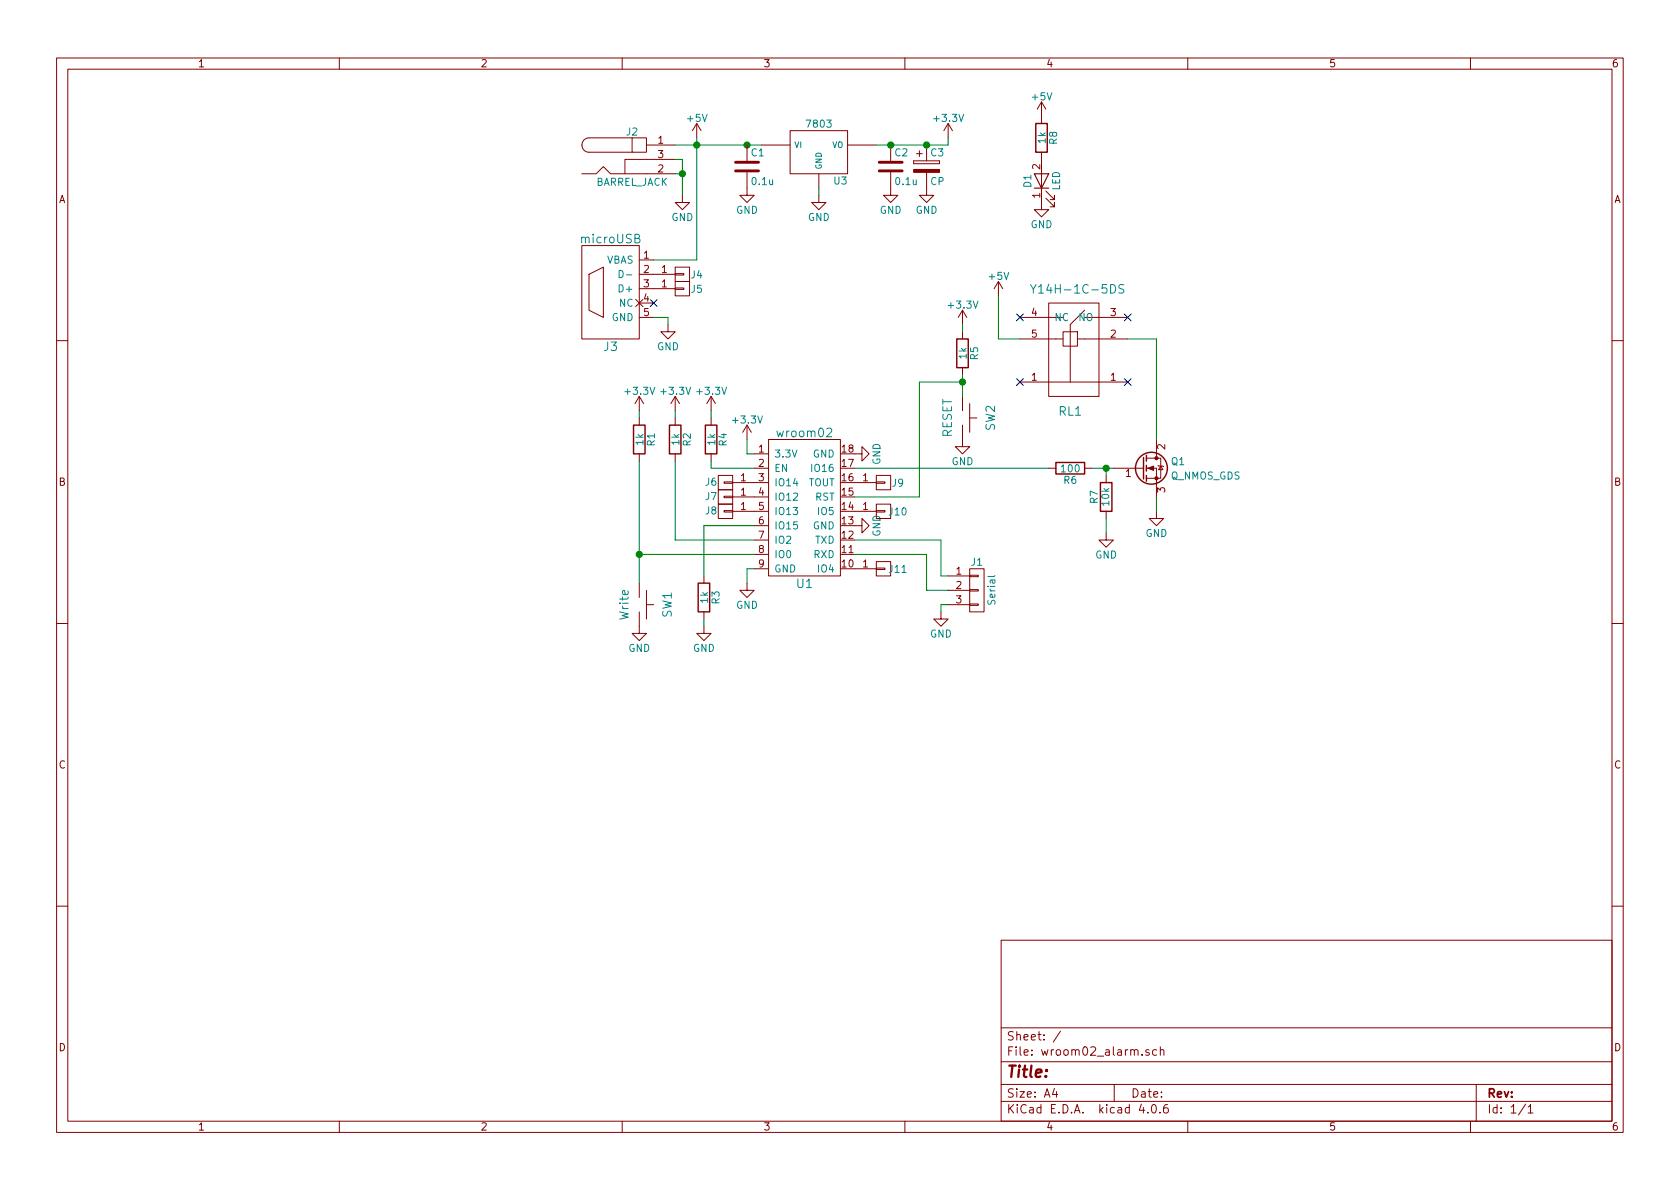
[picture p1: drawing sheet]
EESchema Schematic File Version 2
LIBS:power
LIBS:device
LIBS:transistors
LIBS:conn
LIBS:linear
LIBS:regul
LIBS:74xx
LIBS:cmos4000
LIBS:adc-dac
LIBS:memory
LIBS:xilinx
LIBS:microcontrollers
LIBS:dsp
LIBS:microchip
LIBS:analog_switches
LIBS:motorola
LIBS:texas
LIBS:intel
LIBS:audio
LIBS:interface
LIBS:digital-audio
LIBS:philips
LIBS:display
LIBS:cypress
LIBS:siliconi
LIBS:opto
LIBS:atmel
LIBS:contrib
LIBS:valves
LIBS:wroom02
LIBS:relay
LIBS:wroom02_alarm-cache
EELAYER 25 0
EELAYER END
$Descr A4 11693 8268
encoding utf-8
Sheet 1 1
Title ""
Date ""
Rev ""
Comp ""
Comment1 ""
Comment2 ""
Comment3 ""
Comment4 ""
$EndDescr
$Comp
L wroom02 U1
U 1 1
P 5600 3550
F 0 "U1" H 5600 3050 60  0000 C CNN
F 1 "wroom02" H 5600 4100 60  0000 C CNN
F 2 "" H 5600 3600 60  0001 C CNN
F 3 "" H 5600 3600 60  0001 C CNN
	1    5600 3550
	1    0    0    -1  
$EndComp
$Comp
L +3.3V #PWR10
U 1 1
P 5200 3050
F 0 "#PWR10" H 5200 2900 50  0001 C CNN
F 1 "+3.3V" H 5200 3190 50  0000 C CNN
F 2 "" H 5200 3050 50  0001 C CNN
F 3 "" H 5200 3050 50  0001 C CNN
	1    5200 3050
	1    0    0    -1  
$EndComp
$Comp
L GND #PWR11
U 1 1
P 5200 4050
F 0 "#PWR11" H 5200 3800 50  0001 C CNN
F 1 "GND" H 5200 3900 50  0000 C CNN
F 2 "" H 5200 4050 50  0001 C CNN
F 3 "" H 5200 4050 50  0001 C CNN
	1    5200 4050
	1    0    0    -1  
$EndComp
$Comp
L GND #PWR14
U 1 1
P 5950 3650
F 0 "#PWR14" H 5950 3400 50  0001 C CNN
F 1 "GND" H 5950 3500 50  0000 C CNN
F 2 "" H 5950 3650 50  0001 C CNN
F 3 "" H 5950 3650 50  0001 C CNN
	1    5950 3650
	0    -1   -1   0   
$EndComp
$Comp
L GND #PWR13
U 1 1
P 5950 3150
F 0 "#PWR13" H 5950 2900 50  0001 C CNN
F 1 "GND" H 5950 3000 50  0000 C CNN
F 2 "" H 5950 3150 50  0001 C CNN
F 3 "" H 5950 3150 50  0001 C CNN
	1    5950 3150
	0    -1   -1   0   
$EndComp
$Comp
L R R4
U 1 1
P 4950 3050
F 0 "R4" V 5030 3050 50  0000 C CNN
F 1 "1k" V 4950 3050 50  0000 C CNN
F 2 "" V 4880 3050 50  0001 C CNN
F 3 "" H 4950 3050 50  0001 C CNN
	1    4950 3050
	1    0    0    -1  
$EndComp
$Comp
L R R5
U 1 1
P 6700 2450
F 0 "R5" V 6780 2450 50  0000 C CNN
F 1 "1k" V 6700 2450 50  0000 C CNN
F 2 "" V 6630 2450 50  0001 C CNN
F 3 "" H 6700 2450 50  0001 C CNN
	1    6700 2450
	1    0    0    -1  
$EndComp
$Comp
L +3.3V #PWR8
U 1 1
P 4950 2850
F 0 "#PWR8" H 4950 2700 50  0001 C CNN
F 1 "+3.3V" H 4950 2990 50  0000 C CNN
F 2 "" H 4950 2850 50  0001 C CNN
F 3 "" H 4950 2850 50  0001 C CNN
	1    4950 2850
	1    0    0    -1  
$EndComp
$Comp
L +3.3V #PWR19
U 1 1
P 6700 2250
F 0 "#PWR19" H 6700 2100 50  0001 C CNN
F 1 "+3.3V" H 6700 2390 50  0000 C CNN
F 2 "" H 6700 2250 50  0001 C CNN
F 3 "" H 6700 2250 50  0001 C CNN
	1    6700 2250
	1    0    0    -1  
$EndComp
$Comp
L R R3
U 1 1
P 4900 4150
F 0 "R3" V 4980 4150 50  0000 C CNN
F 1 "1k" V 4900 4150 50  0000 C CNN
F 2 "" V 4830 4150 50  0001 C CNN
F 3 "" H 4900 4150 50  0001 C CNN
	1    4900 4150
	1    0    0    -1  
$EndComp
$Comp
L R R2
U 1 1
P 4700 3050
F 0 "R2" V 4780 3050 50  0000 C CNN
F 1 "1k" V 4700 3050 50  0000 C CNN
F 2 "" V 4630 3050 50  0001 C CNN
F 3 "" H 4700 3050 50  0001 C CNN
	1    4700 3050
	1    0    0    -1  
$EndComp
$Comp
L R R1
U 1 1
P 4450 3050
F 0 "R1" V 4530 3050 50  0000 C CNN
F 1 "1k" V 4450 3050 50  0000 C CNN
F 2 "" V 4380 3050 50  0001 C CNN
F 3 "" H 4450 3050 50  0001 C CNN
	1    4450 3050
	1    0    0    -1  
$EndComp
$Comp
L GND #PWR7
U 1 1
P 4900 4350
F 0 "#PWR7" H 4900 4100 50  0001 C CNN
F 1 "GND" H 4900 4200 50  0000 C CNN
F 2 "" H 4900 4350 50  0001 C CNN
F 3 "" H 4900 4350 50  0001 C CNN
	1    4900 4350
	1    0    0    -1  
$EndComp
$Comp
L +3.3V #PWR4
U 1 1
P 4700 2850
F 0 "#PWR4" H 4700 2700 50  0001 C CNN
F 1 "+3.3V" H 4700 2990 50  0000 C CNN
F 2 "" H 4700 2850 50  0001 C CNN
F 3 "" H 4700 2850 50  0001 C CNN
	1    4700 2850
	1    0    0    -1  
$EndComp
$Comp
L +3.3V #PWR1
U 1 1
P 4450 2850
F 0 "#PWR1" H 4450 2700 50  0001 C CNN
F 1 "+3.3V" H 4450 2990 50  0000 C CNN
F 2 "" H 4450 2850 50  0001 C CNN
F 3 "" H 4450 2850 50  0001 C CNN
	1    4450 2850
	1    0    0    -1  
$EndComp
$Comp
L CONN_01X03 J1
U 1 1
P 6800 4100
F 0 "J1" H 6800 4300 50  0000 C CNN
F 1 "Serial" V 6900 4100 50  0000 C CNN
F 2 "" H 6800 4100 50  0001 C CNN
F 3 "" H 6800 4100 50  0001 C CNN
	1    6800 4100
	1    0    0    -1  
$EndComp
$Comp
L GND #PWR17
U 1 1
P 6550 4250
F 0 "#PWR17" H 6550 4000 50  0001 C CNN
F 1 "GND" H 6550 4100 50  0000 C CNN
F 2 "" H 6550 4250 50  0001 C CNN
F 3 "" H 6550 4250 50  0001 C CNN
	1    6550 4250
	1    0    0    -1  
$EndComp
$Comp
L GND #PWR2
U 1 1
P 4450 4350
F 0 "#PWR2" H 4450 4100 50  0001 C CNN
F 1 "GND" H 4450 4200 50  0000 C CNN
F 2 "" H 4450 4350 50  0001 C CNN
F 3 "" H 4450 4350 50  0001 C CNN
	1    4450 4350
	1    0    0    -1  
$EndComp
$Comp
L GND #PWR20
U 1 1
P 6700 3050
F 0 "#PWR20" H 6700 2800 50  0001 C CNN
F 1 "GND" H 6700 2900 50  0000 C CNN
F 2 "" H 6700 3050 50  0001 C CNN
F 3 "" H 6700 3050 50  0001 C CNN
	1    6700 3050
	1    0    0    -1  
$EndComp
$Comp
L R R6
U 1 1
P 7450 3250
F 0 "R6" V 7530 3250 50  0000 C CNN
F 1 "100" V 7450 3250 50  0000 C CNN
F 2 "" V 7380 3250 50  0001 C CNN
F 3 "" H 7450 3250 50  0001 C CNN
	1    7450 3250
	0    1    1    0   
$EndComp
$Comp
L R R7
U 1 1
P 7700 3450
F 0 "R7" V 7780 3450 50  0000 C CNN
F 1 "10k" V 7700 3450 50  0000 C CNN
F 2 "" V 7630 3450 50  0001 C CNN
F 3 "" H 7700 3450 50  0001 C CNN
	1    7700 3450
	-1   0    0    1   
$EndComp
$Comp
L switch SW2
U 1 1
P 6700 2900
F 0 "SW2" H 6700 3100 60  0000 C CNN
F 1 "RESET" H 6700 2800 60  0000 C CNN
F 2 "" H 7100 2850 60  0001 C CNN
F 3 "" H 7100 2850 60  0001 C CNN
	1    6700 2900
	0    1    1    0   
$EndComp
$Comp
L switch SW1
U 1 1
P 4450 4200
F 0 "SW1" H 4450 4400 60  0000 C CNN
F 1 "Write" H 4450 4100 60  0000 C CNN
F 2 "" H 4850 4150 60  0001 C CNN
F 3 "" H 4850 4150 60  0001 C CNN
	1    4450 4200
	0    1    1    0   
$EndComp
$Comp
L GND #PWR24
U 1 1
P 7700 3700
F 0 "#PWR24" H 7700 3450 50  0001 C CNN
F 1 "GND" H 7700 3550 50  0000 C CNN
F 2 "" H 7700 3700 50  0001 C CNN
F 3 "" H 7700 3700 50  0001 C CNN
	1    7700 3700
	1    0    0    -1  
$EndComp
$Comp
L Q_NMOS_GDS Q1
U 1 1
P 7950 3250
F 0 "Q1" H 8150 3300 50  0000 L CNN
F 1 "Q_NMOS_GDS" H 8150 3200 50  0000 L CNN
F 2 "" H 8150 3350 50  0001 C CNN
F 3 "" H 7950 3250 50  0001 C CNN
	1    7950 3250
	1    0    0    -1  
$EndComp
$Comp
L GND #PWR25
U 1 1
P 8050 3550
F 0 "#PWR25" H 8050 3300 50  0001 C CNN
F 1 "GND" H 8050 3400 50  0000 C CNN
F 2 "" H 8050 3550 50  0001 C CNN
F 3 "" H 8050 3550 50  0001 C CNN
	1    8050 3550
	1    0    0    -1  
$EndComp
$Comp
L Y14H-1C-5DS RL1
U 1 1
P 7450 2400
F 0 "RL1" V 7900 2400 60  0000 C CNN
F 1 "Y14H-1C-5DS" V 7050 2450 60  0000 C CNN
F 2 "" H 7750 2600 60  0001 C CNN
F 3 "" H 7750 2600 60  0001 C CNN
	1    7450 2400
	0    1    1    0   
$EndComp
Wire Wire Line
	4950 3200 4950 3250
Wire Wire Line
	4950 3250 5250 3250
Wire Wire Line
	5200 3050 5200 3150
Wire Wire Line
	5200 3150 5250 3150
Wire Wire Line
	6400 2650 6700 2650
Wire Wire Line
	6700 2600 6700 2750
Connection ~ 6700 2650
Wire Wire Line
	6700 2250 6700 2300
Wire Wire Line
	4950 2900 4950 2850
Wire Wire Line
	4900 4000 4900 3650
Wire Wire Line
	4900 3650 5250 3650
Wire Wire Line
	5200 4050 5200 3950
Wire Wire Line
	5200 3950 5250 3950
Wire Wire Line
	4900 4300 4900 4350
Wire Wire Line
	4700 3200 4700 3750
Wire Wire Line
	4700 3750 5250 3750
Wire Wire Line
	5250 3850 4450 3850
Wire Wire Line
	4450 3200 4450 4050
Wire Wire Line
	4450 2850 4450 2900
Wire Wire Line
	4700 2900 4700 2850
Connection ~ 4450 3850
Wire Wire Line
	5950 3750 6550 3750
Wire Wire Line
	6550 3750 6550 4000
Wire Wire Line
	6550 4000 6600 4000
Wire Wire Line
	5950 3850 6450 3850
Wire Wire Line
	6450 3850 6450 4100
Wire Wire Line
	6450 4100 6600 4100
Wire Wire Line
	6550 4250 6550 4200
Wire Wire Line
	6550 4200 6600 4200
Wire Wire Line
	5950 3450 6400 3450
Wire Wire Line
	6400 3450 6400 2650
Wire Wire Line
	8050 3550 8050 3450
Wire Wire Line
	7700 3600 7700 3700
Wire Wire Line
	7600 3250 7750 3250
Wire Wire Line
	7700 3250 7700 3300
Connection ~ 7700 3250
Wire Wire Line
	5950 3250 7300 3250
Wire Wire Line
	7850 2350 8050 2350
Wire Wire Line
	8050 2350 8050 3050
$Comp
L +5V #PWR21
U 1 1
P 6950 2050
F 0 "#PWR21" H 6950 1900 50  0001 C CNN
F 1 "+5V" H 6950 2190 50  0000 C CNN
F 2 "" H 6950 2050 50  0001 C CNN
F 3 "" H 6950 2050 50  0001 C CNN
	1    6950 2050
	1    0    0    -1  
$EndComp
Wire Wire Line
	6950 2050 6950 2350
Wire Wire Line
	6950 2350 7100 2350
$Comp
L 7805 U3
U 1 1
P 5700 1050
F 0 "U3" H 5850 854 50  0000 C CNN
F 1 "7803" H 5700 1250 50  0000 C CNN
F 2 "" H 5700 1050 50  0001 C CNN
F 3 "" H 5700 1050 50  0001 C CNN
	1    5700 1050
	1    0    0    -1  
$EndComp
$Comp
L +5V #PWR6
U 1 1
P 4850 950
F 0 "#PWR6" H 4850 800 50  0001 C CNN
F 1 "+5V" H 4850 1090 50  0000 C CNN
F 2 "" H 4850 950 50  0001 C CNN
F 3 "" H 4850 950 50  0001 C CNN
	1    4850 950 
	1    0    0    -1  
$EndComp
$Comp
L +3.3V #PWR18
U 1 1
P 6600 950
F 0 "#PWR18" H 6600 800 50  0001 C CNN
F 1 "+3.3V" H 6600 1090 50  0000 C CNN
F 2 "" H 6600 950 50  0001 C CNN
F 3 "" H 6600 950 50  0001 C CNN
	1    6600 950 
	1    0    0    -1  
$EndComp
$Comp
L GND #PWR12
U 1 1
P 5700 1350
F 0 "#PWR12" H 5700 1100 50  0001 C CNN
F 1 "GND" H 5700 1200 50  0000 C CNN
F 2 "" H 5700 1350 50  0001 C CNN
F 3 "" H 5700 1350 50  0001 C CNN
	1    5700 1350
	1    0    0    -1  
$EndComp
$Comp
L BARREL_JACK J2
U 1 1
P 4400 1100
F 0 "J2" H 4400 1295 50  0000 C CNN
F 1 "BARREL_JACK" H 4400 945 50  0000 C CNN
F 2 "" H 4400 1100 50  0001 C CNN
F 3 "" H 4400 1100 50  0001 C CNN
	1    4400 1100
	1    0    0    -1  
$EndComp
Wire Wire Line
	4700 1000 5300 1000
Connection ~ 5200 1000
Wire Wire Line
	4700 1100 4750 1100
Wire Wire Line
	4750 1100 4750 1350
Wire Wire Line
	4700 1200 4750 1200
Connection ~ 4750 1200
$Comp
L GND #PWR5
U 1 1
P 4750 1350
F 0 "#PWR5" H 4750 1100 50  0001 C CNN
F 1 "GND" H 4750 1200 50  0000 C CNN
F 2 "" H 4750 1350 50  0001 C CNN
F 3 "" H 4750 1350 50  0001 C CNN
	1    4750 1350
	1    0    0    -1  
$EndComp
Wire Wire Line
	5700 1300 5700 1350
$Comp
L C C1
U 1 1
P 5200 1150
F 0 "C1" H 5225 1250 50  0000 L CNN
F 1 "0.1u" H 5225 1050 50  0000 L CNN
F 2 "" H 5238 1000 50  0001 C CNN
F 3 "" H 5200 1150 50  0001 C CNN
	1    5200 1150
	1    0    0    -1  
$EndComp
$Comp
L C C2
U 1 1
P 6200 1150
F 0 "C2" H 6225 1250 50  0000 L CNN
F 1 "0.1u" H 6225 1050 50  0000 L CNN
F 2 "" H 6238 1000 50  0001 C CNN
F 3 "" H 6200 1150 50  0001 C CNN
	1    6200 1150
	1    0    0    -1  
$EndComp
$Comp
L CP C3
U 1 1
P 6450 1150
F 0 "C3" H 6475 1250 50  0000 L CNN
F 1 "CP" H 6475 1050 50  0000 L CNN
F 2 "" H 6488 1000 50  0001 C CNN
F 3 "" H 6450 1150 50  0001 C CNN
	1    6450 1150
	1    0    0    -1  
$EndComp
$Comp
L GND #PWR9
U 1 1
P 5200 1300
F 0 "#PWR9" H 5200 1050 50  0001 C CNN
F 1 "GND" H 5200 1150 50  0000 C CNN
F 2 "" H 5200 1300 50  0001 C CNN
F 3 "" H 5200 1300 50  0001 C CNN
	1    5200 1300
	1    0    0    -1  
$EndComp
$Comp
L GND #PWR15
U 1 1
P 6200 1300
F 0 "#PWR15" H 6200 1050 50  0001 C CNN
F 1 "GND" H 6200 1150 50  0000 C CNN
F 2 "" H 6200 1300 50  0001 C CNN
F 3 "" H 6200 1300 50  0001 C CNN
	1    6200 1300
	1    0    0    -1  
$EndComp
$Comp
L GND #PWR16
U 1 1
P 6450 1300
F 0 "#PWR16" H 6450 1050 50  0001 C CNN
F 1 "GND" H 6450 1150 50  0000 C CNN
F 2 "" H 6450 1300 50  0001 C CNN
F 3 "" H 6450 1300 50  0001 C CNN
	1    6450 1300
	1    0    0    -1  
$EndComp
Wire Wire Line
	6100 1000 6600 1000
Connection ~ 6200 1000
Wire Wire Line
	6600 1000 6600 950 
Connection ~ 6450 1000
Wire Wire Line
	4850 950  4850 1800
Connection ~ 4850 1000
$Comp
L LED D1
U 1 1
P 7250 1250
F 0 "D1" H 7250 1350 50  0000 C CNN
F 1 "LED" H 7250 1150 50  0000 C CNN
F 2 "" H 7250 1250 50  0001 C CNN
F 3 "" H 7250 1250 50  0001 C CNN
	1    7250 1250
	0    -1   -1   0   
$EndComp
$Comp
L R R8
U 1 1
P 7250 950
F 0 "R8" V 7330 950 50  0000 C CNN
F 1 "1k" V 7250 950 50  0000 C CNN
F 2 "" V 7180 950 50  0001 C CNN
F 3 "" H 7250 950 50  0001 C CNN
	1    7250 950 
	1    0    0    -1  
$EndComp
$Comp
L +5V #PWR22
U 1 1
P 7250 800
F 0 "#PWR22" H 7250 650 50  0001 C CNN
F 1 "+5V" H 7250 940 50  0000 C CNN
F 2 "" H 7250 800 50  0001 C CNN
F 3 "" H 7250 800 50  0001 C CNN
	1    7250 800 
	1    0    0    -1  
$EndComp
$Comp
L GND #PWR23
U 1 1
P 7250 1400
F 0 "#PWR23" H 7250 1150 50  0001 C CNN
F 1 "GND" H 7250 1250 50  0000 C CNN
F 2 "" H 7250 1400 50  0001 C CNN
F 3 "" H 7250 1400 50  0001 C CNN
	1    7250 1400
	1    0    0    -1  
$EndComp
$Comp
L microUSB J3
U 1 1
P 4200 2000
F 0 "J3" H 4250 1600 60  0000 C CNN
F 1 "microUSB" H 4250 2350 60  0000 C CNN
F 2 "" H 3900 2300 60  0001 C CNN
F 3 "" H 3900 2300 60  0001 C CNN
	1    4200 2000
	1    0    0    -1  
$EndComp
Wire Wire Line
	4850 1800 4550 1800
$Comp
L GND #PWR3
U 1 1
P 4650 2250
F 0 "#PWR3" H 4650 2000 50  0001 C CNN
F 1 "GND" H 4650 2100 50  0000 C CNN
F 2 "" H 4650 2250 50  0001 C CNN
F 3 "" H 4650 2250 50  0001 C CNN
	1    4650 2250
	1    0    0    -1  
$EndComp
Wire Wire Line
	4550 2200 4650 2200
Wire Wire Line
	4650 2200 4650 2250
NoConn ~ 4550 2100
$Comp
L CONN_01X01 J4
U 1 1
P 4750 1900
F 0 "J4" H 4850 1900 50  0000 C CNN
F 1 "pin" V 4850 1900 50  0001 C CNN
F 2 "" H 4750 1900 50  0001 C CNN
F 3 "" H 4750 1900 50  0001 C CNN
	1    4750 1900
	1    0    0    -1  
$EndComp
$Comp
L CONN_01X01 J8
U 1 1
P 5050 3550
F 0 "J8" H 5150 3550 50  0000 C CNN
F 1 "pin" V 5150 3550 50  0001 C CNN
F 2 "" H 5050 3550 50  0001 C CNN
F 3 "" H 5050 3550 50  0001 C CNN
	1    5050 3550
	-1   0    0    1   
$EndComp
$Comp
L CONN_01X01 J9
U 1 1
P 6150 3350
F 0 "J9" H 6250 3350 50  0000 C CNN
F 1 "pin" V 6250 3350 50  0001 C CNN
F 2 "" H 6150 3350 50  0001 C CNN
F 3 "" H 6150 3350 50  0001 C CNN
	1    6150 3350
	1    0    0    -1  
$EndComp
$Comp
L CONN_01X01 J10
U 1 1
P 6150 3550
F 0 "J10" H 6250 3550 50  0000 C CNN
F 1 "pin" V 6250 3550 50  0001 C CNN
F 2 "" H 6150 3550 50  0001 C CNN
F 3 "" H 6150 3550 50  0001 C CNN
	1    6150 3550
	1    0    0    -1  
$EndComp
$Comp
L CONN_01X01 J5
U 1 1
P 4750 2000
F 0 "J5" H 4850 2000 50  0000 C CNN
F 1 "pin" V 4850 2000 50  0001 C CNN
F 2 "" H 4750 2000 50  0001 C CNN
F 3 "" H 4750 2000 50  0001 C CNN
	1    4750 2000
	1    0    0    -1  
$EndComp
$Comp
L CONN_01X01 J6
U 1 1
P 5050 3350
F 0 "J6" H 5150 3350 50  0000 C CNN
F 1 "pin" V 5150 3350 50  0001 C CNN
F 2 "" H 5050 3350 50  0001 C CNN
F 3 "" H 5050 3350 50  0001 C CNN
	1    5050 3350
	-1   0    0    1   
$EndComp
$Comp
L CONN_01X01 J7
U 1 1
P 5050 3450
F 0 "J7" H 5150 3450 50  0000 C CNN
F 1 "pin" V 5150 3450 50  0001 C CNN
F 2 "" H 5050 3450 50  0001 C CNN
F 3 "" H 5050 3450 50  0001 C CNN
	1    5050 3450
	-1   0    0    1   
$EndComp
$Comp
L CONN_01X01 J11
U 1 1
P 6150 3950
F 0 "J11" H 6250 3950 50  0000 C CNN
F 1 "pin" V 6250 3950 50  0001 C CNN
F 2 "" H 6150 3950 50  0001 C CNN
F 3 "" H 6150 3950 50  0001 C CNN
	1    6150 3950
	1    0    0    -1  
$EndComp
$EndSCHEMATC
